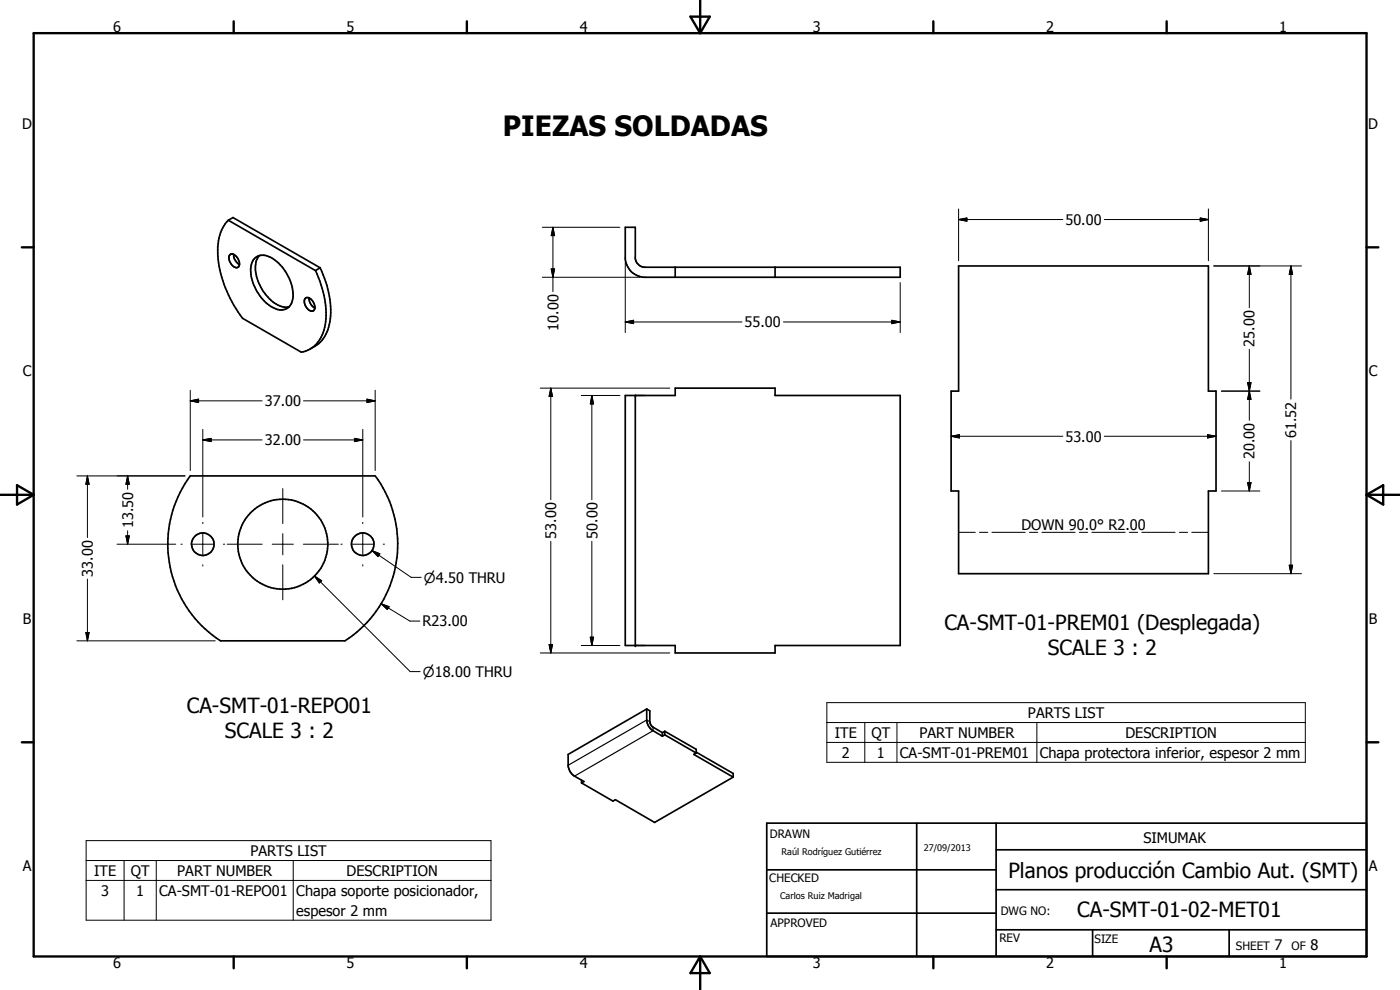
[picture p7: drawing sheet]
<svg xmlns="http://www.w3.org/2000/svg" width="420mm" height="297mm" viewBox="0 0 420 297" stroke-linecap="round" stroke-linejoin="round" font-family="sans-serif">
<g fill="none" stroke="#000" stroke-width=".51">
<path d="M68.5 66.1a12.7 12.7 0 0 0-3.1 9.8 35.2 35.2 0 0 0 7.4 19.6l17.6 10.2a9.1 9.1 0 0 0 7.2-8.3 28.7 28.7 0 0 0-2.9-16.2M68.5 66.1l1.4-.8 26.2 15M68.5 66.1l26.2 15.1M69 76.5a1.34 1.34 0 0 1 2 .5 2.17 2.17 0 0 1 .3 3.2 2.76 2.76 0 0 1-2.6-3.1zM70.1 76.3a3.4 3.4 0 0 0 1.8 3.1M76.3 77.6a4.1 4.1 0 0 1 5.3-.2 13.5 13.5 0 0 1 6.2 12.6 3.5 3.5 0 0 1-5.4 2.5 13.3 13.3 0 0 1-7.1-12.7l.3-1zM77.9 76.7a7 7 0 0 0-.7 6.9 12.8 12.8 0 0 0 7.7 8.5h1.9M187.7 68.2h3v9.4a3.2 3.2 0 0 0 2.5 2.6h77v3h-77.1a6 6 0 0 1-5.4-5.4zM287.7 79.8h75v37.5h2.2v30h-2.2v24.8h-75v-24.8h-2.3v-30h2.3zM91.6 89.5a1.53 1.53 0 0 1 2.3 .9 2.16 2.16 0 0 1 .1 2.9 2.66 2.66 0 0 1-2.6-2.2l-.1-.9zM92.7 89.4a3.4 3.4 0 0 0 1.8 3M96.1 80.3l-1.4 .9"/>
<path d="M96.1 80.3a26.3 26.3 0 0 1 2.3 18.6 9.6 9.6 0 0 1-5.3 5.8M202.6 80.2v3M232.6 80.2v3M187.7 118.7h14.9v-2.2h30v2.2h37.6v75h-37.6v2.2h-30v-2.2h-14.9zM190.7 118.7v75M57.1 142.8h55.5a34.5 34.5 0 0 1-9.1 49.5h-37.3a34.5 34.5 0 0 1-9.1-49.5zM194.1 212.7l-23.6 13.7v3.5a4.2 4.2 0 0 0 1.9 3l2.8 1.6-.7 .4M194.1 212.7l.9 .6v3.2l.4 1.2 3.4 2.1M194.1 212.7v3.3a3.9 3.9 0 0 0 1.9 3.2l2.8 1.7M198.8 219.8v1.1M199.5 219.4l9.4 5.4v1.1M199.5 219.4v1.1"/>
<path d="M199.5 219.4l-.7 .4M174.5 234.1v.8M199.5 220.5l9.4 5.4M199.5 220.5l-.7 .4M208.9 225.9l-.7 .5 11.8 6.8M208.9 225.7l11.1 6.4v1.1M220 233.2l-23.5 13.6-11.8-6.9-.7 .5-9.5-5.5M230.1 247h180v40h-180zM275.1 247v40M298.9 255h111.2M298.9 247v40M230.1 274h68.8"/>
<path d="M230.1 261h68.8M298.9 279h111.2M298.9 267h111.2M327.9 279v8M368.9 279v8"/>
<circle cx="60.9" cy="163.3" r="3.4"/>
<circle cx="84.8" cy="163.3" r="13.5"/>
<circle cx="108.9" cy="163.3" r="3.4"/>
</g>
<g fill="none" stroke="#000" stroke-width=".3">
<path d="M162.8 68.2h23.2M165.9 68.2l.5 2.5h-1zM165.9 68.2v19.3M187.7 78.8v21M287.7 65.9l2.5-.5v1zM287.7 65.9h31.3M287.7 62.7v15.5M331.4 65.9h31.3M360.2 65.4l2.5 .5-2.5 .5zM362.7 62.7v15.5M364.3 79.8h26.3M374.9 79.8l.5 2.5h-1z"/>
<path d="M374.9 79.8v12.5M387.4 79.8l.5 2.5h-1zM387.4 79.8v40M162.8 83.2h29.3M165.4 80.7h1l-.5 2.5zM187.7 96.6l2.4-.5v1zM187.7 96.6h35M235.1 96.6h35.1M267.6 96.1l2.6 .5-2.6 .5zM270.2 84.8v15M57.1 117.1v24.1M110.1 119.8l2.5 .5-2.5 .5z"/>
<path d="M112.6 117.1v24.1M162.1 116.5h38.9M165.3 116.5l.5 2.4h-1zM165.3 116.5v33.4M174.4 118.7h11.6M177.6 118.7l.5 2.5h-.9zM177.6 118.7v31.2M366.6 117.3h11.5M374.4 114.8h1l-.5 2.5zM374.9 117.3l.5 2.5h-1zM374.9 104.8v21.3M57.1 120.3l2.5-.5v1z"/>
<path d="M57.1 120.3h21.5M60.9 132l2.5-.5v1zM60.9 128.8v26.3M60.9 132h17.7M91.1 120.3h21.5M91.1 132h17.8M106.4 131.5l2.5 .5-2.5 .5zM108.9 128.8v26.3M285.4 130.9l2.5-.5v1zM285.4 130.9h33.6M331.4 130.9h33.5M362.4 130.4l2.5 .5-2.5 .5z"/>
<path d="M374.9 138.6v8.7M387.4 132.2v39.9M23.1 142.8h32.4M26.2 142.8l.5 2.5h-.9zM26.2 142.8v18.5M38.3 142.8l.5 2.5h-1zM38.3 142.8v4M38.3 159.3v4M60.9 156.7v.4M84.9 146.6v10.5M108.9 156.7v.4M287.7 159.7h5"/>
<path d="M294 159.7h2.4M297.7 159.7h10M308.9 159.7h2.5M312.7 159.7h10M323.9 159.7h2.5M327.7 159.7h10M338.9 159.7h2.5M342.7 159.7h10M353.9 159.7h2.5M357.7 159.7h5M366.6 147.3h11.5M374.4 144.8h1l-.5 2.5z"/>
<path d="M26.2 173.7v18.6M35.1 163.3h17.6M37.8 160.8h1l-.5 2.5zM54.3 163.3h.4M57.7 163.3h6.3M60.9 160.1v6.4M60.9 169.5v.3M67 163.3h.4M68.2 163.3h10.5M81.7 163.3h6.3M84.9 160.1v6.4M84.9 169.5v10.5"/>
<path d="M91 163.3h10.5M94.4 172.8l2.2 1.4-.8 .7zM94.4 172.8l28.7 28.7h3M102.3 163.3h.4M105.7 163.3h6.3M108.9 160.1v6.4M108.9 169.5v.3M111.7 165.2l2.3 1-.6 .8zM111.7 165.2l11.7 8h3M115 163.3h.4M165.3 162.4v33.5M177.6 162.4v31.3"/>
<path d="M364.3 172.1h26.3M386.9 169.6h1l-.5 2.5zM23.1 192.3h41.5M25.8 189.8h.9l-.5 2.5zM114.4 181.1l2.4 .9-.6 .9zM114.4 181.1l8.6 5.3h3M162.1 195.9h38.9M164.8 193.4h1l-.5 2.5zM174.4 193.7h11.6M177.2 191.2h.9l-.5 2.5zM248.1 210.8h143.6v17.9h-143.6zM248.1 216.8h143.6"/>
<path d="M259.5 216.8v11.9M269.2 216.8v11.9M311.2 216.8v11.9M248.1 222.8h143.6M25.9 252.2h121.5v23.9h-121.5zM25.9 258.2h121.5M37.2 258.2v17.9M46.9 258.2v17.9M88 258.2v17.9M25.9 264.2h121.5"/>
</g>
<path d="M195 216.5l-.9-.5-23.6 13.6M196 218.2v1l-23.6 13.7" fill="none" stroke="#000" stroke-width=".35"/>
<g fill="#000">
<circle cx="190.7" cy="118.7" r=".25"/>
<circle cx="190.7" cy="193.7" r=".25"/>
</g>
<g fill="none" stroke="#000" stroke-width=".71">
<path d="M10.1 9.9h400v277.1h-400zM70.1 6.4v3.5M140.1 6.4v3.5M207.2 5h5.8l-2.9 4.9zM210.1 0v9.9M280.1 6.4v3.5M350.1 6.4v3.5M6.6 74.2h3.5M410.1 74.2h3.6M.1 148.5h10M5.1 145.6l5 2.9-5 2.9zM410.1 148.5h10"/>
<path d="M410.1 148.5l5-2.9v5.8zM6.6 222.7h3.5M410.1 222.7h3.6M70.1 287v3.5M140.1 287v3.5M210.1 287v10M210.1 287l2.9 5h-5.8zM280.1 287v3.5M350.1 287v3.5"/>
</g>
<g fill="#000">
<path d="M165.9 68.2l.5 2.5h-1zM287.7 65.9l2.5-.5v1zM360.2 65.4l2.5 .5-2.5 .5zM165.4 80.7h1l-.5 2.5zM187.7 96.6l2.4-.5v1zM267.6 96.1l2.6 .5-2.6 .5zM374.9 79.8l.5 2.5h-1zM387.4 79.8l.5 2.5h-1zM57.1 120.3l2.5-.5v1zM165.3 116.5l.5 2.4h-1zM374.4 114.8h1l-.5 2.5zM374.9 117.3l.5 2.5h-1z"/>
<path d="M60.9 132l2.5-.5v1zM106.4 131.5l2.5 .5-2.5 .5zM110.1 119.8l2.5 .5-2.5 .5zM177.6 118.7l.5 2.5h-.9zM285.4 130.9l2.5-.5v1zM362.4 130.4l2.5 .5-2.5 .5zM26.2 142.8l.5 2.5h-.9zM38.3 142.8l.5 2.5h-1zM374.4 144.8h1l-.5 2.5zM37.8 160.8h1l-.5 2.5zM94.4 172.8l2.2 1.4-.8 .7zM111.7 165.2l2.3 1-.6 .8z"/>
<path d="M386.9 169.6h1l-.5 2.5zM25.8 189.8h.9l-.5 2.5zM114.4 181.1l2.4 .9-.6 .9zM164.8 193.4h1l-.5 2.5zM177.2 191.2h.9l-.5 2.5z"/>
</g>
<text font-size="8.4" x="150.9" y="40.7">PIEZAS SOLDADAS</text>
<g font-size="6.3">
<text x="283.4" y="189.1">CA-SMT-01-PREM01 (Desplegada)</text>
<text x="314.4" y="196.6">SCALE 3 : 2</text>
<text x="56.1" y="213.9">CA-SMT-01-REPO01</text>
<text x="67.5" y="221.4">SCALE 3 : 2</text>
<text x="302.6" y="263.3">Planos producción Cambio Aut. (SMT)</text>
<text x="323.3" y="275.1">CA-SMT-01-02-MET01</text>
<text x="345" y="285.6">A3</text>
</g>
<g font-size="4.4">
<text x="34" y="9.6">6</text>
<text x="104" y="9.6">5</text>
<text x="174" y="9.6">4</text>
<text x="244" y="9.6">3</text>
<text x="313.9" y="9.6">2</text>
<text x="383.9" y="9.6">1</text>
<text x="6.7" y="38.7">D</text>
<text x="410.6" y="38.7">D</text>
<text x="319.8" y="67.5">50.00</text>
<text x="167.6" y="99.2" transform="rotate(-90 167.6 99.2)">10.00</text>
<text x="223.5" y="98.2">55.00</text>
<text x="376.5" y="104.1" transform="rotate(-90 376.5 104.1)">25.00</text>
<text x="6.8" y="112.9">C</text>
<text x="410.8" y="112.9">C</text>
<text x="79.4" y="121.9">37.00</text>
<text x="389" y="131.4" transform="rotate(-90 389 131.4)">61.52</text>
<text x="79.4" y="133.6">32.00</text>
<text x="319.8" y="132.5">53.00</text>
<text x="376.5" y="137.8" transform="rotate(-90 376.5 137.8)">20.00</text>
<text x="40" y="158.5" transform="rotate(-90 40 158.5)">13.50</text>
<text x="167" y="161.6" transform="rotate(-90 167 161.6)">53.00</text>
<text x="179.3" y="161.6" transform="rotate(-90 179.3 161.6)">50.00</text>
<text x="306.5" y="158.9">DOWN 90.0° R2.00</text>
<text x="27.9" y="173" transform="rotate(-90 27.9 173)">33.00</text>
<text x="6.9" y="187.2">B</text>
<text x="126.8" y="188">R23.00</text>
<text x="410.8" y="187.2">B</text>
<text x="308.5" y="215.4">PARTS LIST</text>
<text x="250.5" y="221.4">ITE</text>
<text x="261.5" y="221.4">QT</text>
<text x="275.9" y="221.4">PART NUMBER</text>
<text x="337.8" y="221.4">DESCRIPTION</text>
<text x="252.6" y="227.4">2</text>
<text x="263.1" y="227.4">1</text>
<text x="270.1" y="227.4">CA-SMT-01-PREM01</text>
<text x="312.1" y="227.5">Chapa protectora inferior, espesor 2 mm</text>
<text x="75.2" y="256.8">PARTS LIST</text>
<text x="343.1" y="252.9">SIMUMAK</text>
<text x="6.8" y="261.5">A</text>
<text x="28.3" y="262.8">ITE</text>
<text x="39.2" y="262.8">QT</text>
<text x="53.2" y="262.8">PART NUMBER</text>
<text x="104" y="262.8">DESCRIPTION</text>
<text x="410.8" y="261.5">A</text>
<text x="30.3" y="268.8">3</text>
<text x="40.9" y="268.8">1</text>
<text x="47.8" y="268.8">CA-SMT-01-REPO01</text>
<text x="88.9" y="268.9">Chapa soporte posicionador,</text>
<text x="88.9" y="274.8">espesor 2 mm</text>
<text x="382.5" y="285">7</text>
<text x="393.3" y="285">8</text>
<text x="34" y="290.6">6</text>
<text x="104" y="290.6">5</text>
<text x="174" y="290.6">4</text>
<text x="244" y="290.6">3</text>
<text x="313.9" y="290.6">2</text>
<text x="383.9" y="290.6">1</text>
</g>
<g font-size="4.2">
<text x="127.2" y="174.8">n4.50 THRU</text>
<text x="126.9" y="203.1">n18.00 THRU</text>
</g>
<g font-size="3.5">
<text x="231" y="251.5">DRAWN</text>
<text x="230.9" y="264.6">CHECKED</text>
<text x="300.3" y="274.5">DWG NO:</text>
<text x="231.3" y="278.3">APPROVED</text>
<text x="299.9" y="282.6">REV</text>
<text x="328.5" y="283.1">SIZE</text>
<text x="370.9" y="285">SHEET</text>
<text x="387.6" y="285">OF</text>
</g>
<g font-size="2.7">
<text x="234.5" y="256.6">Raúl Rodríguez Gutiérrez</text>
<text x="277.2" y="255.3">27/09/2013</text>
<text x="234.1" y="269.7">Carlos Ruiz Madrigal</text>
</g>
</svg>
